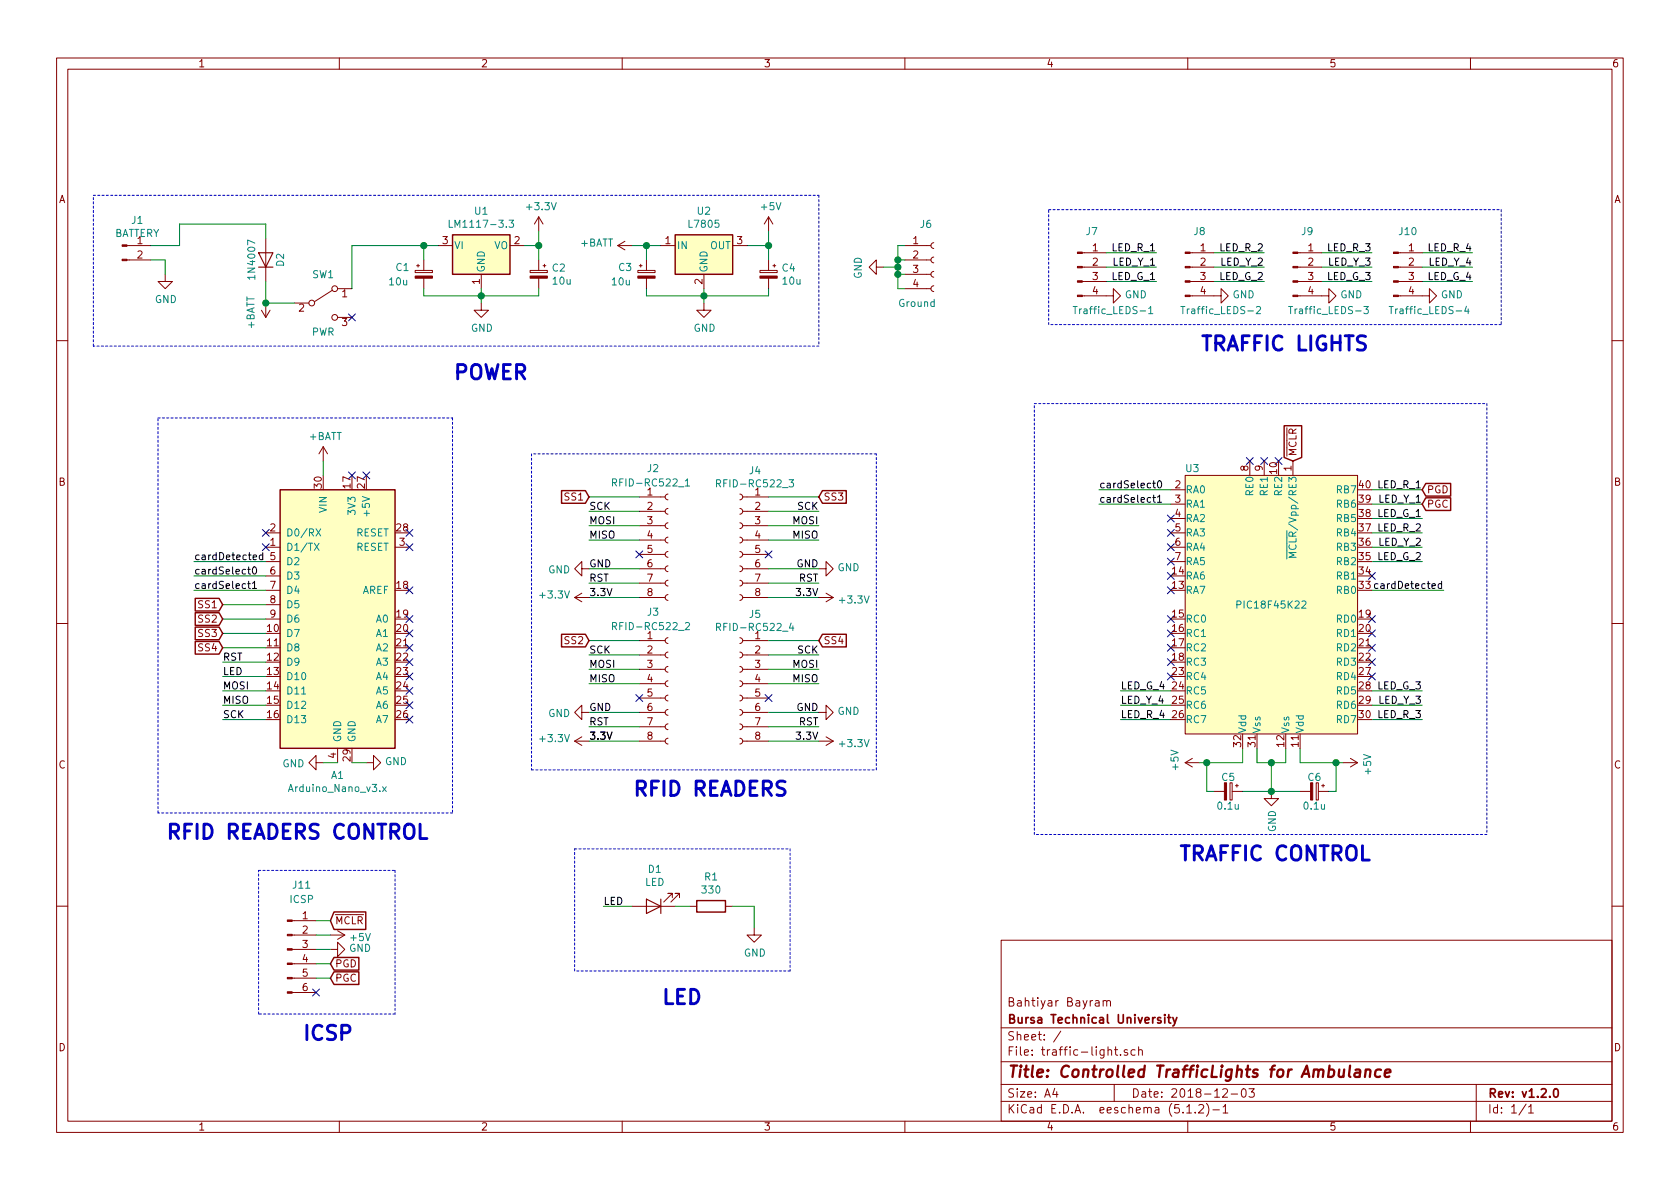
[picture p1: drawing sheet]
EESchema Schematic File Version 4
LIBS:traffic-light-cache
EELAYER 26 0
EELAYER END
$Descr A4 11693 8268
encoding utf-8
Sheet 1 1
Title "Controlled TrafficLights for Ambulance"
Date "2018-12-03"
Rev "v1.2.0"
Comp "Bursa Technical University"
Comment1 "Bahtiyar Bayram"
Comment2 ""
Comment3 ""
Comment4 ""
$EndDescr
$Comp
L Regulator_Linear:LM1117-3.3 U1
U 1 1
P 3350 1700
F 0 "U1" H 3350 1942 50  0000 C CNN
F 1 "LM1117-3.3" H 3350 1851 50  0000 C CNN
F 2 "Package_TO_SOT_THT:TO-220F-3_Vertical" H 3350 1700 50  0001 C CNN
F 3 "http://www.ti.com/lit/ds/symlink/lm1117.pdf" H 3350 1700 50  0001 C CNN
	1    3350 1700
	1    0    0    -1  
$EndComp
$Comp
L power:GND #PWR07
U 1 1
P 3350 2100
F 0 "#PWR07" H 3350 1850 50  0001 C CNN
F 1 "GND" H 3355 1927 50  0000 C CNN
F 2 "" H 3350 2100 50  0001 C CNN
F 3 "" H 3350 2100 50  0001 C CNN
	1    3350 2100
	1    0    0    -1  
$EndComp
$Comp
L power:GND #PWR014
U 1 1
P 4900 2100
F 0 "#PWR014" H 4900 1850 50  0001 C CNN
F 1 "GND" H 4905 1927 50  0000 C CNN
F 2 "" H 4900 2100 50  0001 C CNN
F 3 "" H 4900 2100 50  0001 C CNN
	1    4900 2100
	1    0    0    -1  
$EndComp
Wire Wire Line
	4900 2100 4900 2050
Wire Wire Line
	3350 2000 3350 2050
$Comp
L Connector:Conn_01x02_Male J1
U 1 1
P 850 1700
F 0 "J1" H 956 1878 50  0000 C CNN
F 1 "BATTERY" H 956 1787 50  0000 C CNN
F 2 "Connector_PinHeader_2.54mm:PinHeader_1x02_P2.54mm_Vertical" H 850 1700 50  0001 C CNN
F 3 "~" H 850 1700 50  0001 C CNN
	1    850  1700
	1    0    0    -1  
$EndComp
$Comp
L power:GND #PWR01
U 1 1
P 1150 1900
F 0 "#PWR01" H 1150 1650 50  0001 C CNN
F 1 "GND" H 1155 1727 50  0000 C CNN
F 2 "" H 1150 1900 50  0001 C CNN
F 3 "" H 1150 1900 50  0001 C CNN
	1    1150 1900
	1    0    0    -1  
$EndComp
Wire Wire Line
	1150 1900 1150 1800
Wire Wire Line
	1150 1800 1050 1800
$Comp
L power:+BATT #PWR02
U 1 1
P 1850 2100
F 0 "#PWR02" H 1850 1950 50  0001 C CNN
F 1 "+BATT" V 1950 2050 50  0000 L CNN
F 2 "" H 1850 2100 50  0001 C CNN
F 3 "" H 1850 2100 50  0001 C CNN
	1    1850 2100
	-1   0    0    1   
$EndComp
Wire Wire Line
	1250 1700 1050 1700
$Comp
L power:+3.3V #PWR08
U 1 1
P 3750 1600
F 0 "#PWR08" H 3750 1450 50  0001 C CNN
F 1 "+3.3V" H 3765 1773 50  0000 C CNN
F 2 "" H 3750 1600 50  0001 C CNN
F 3 "" H 3750 1600 50  0001 C CNN
	1    3750 1600
	1    0    0    -1  
$EndComp
Wire Wire Line
	3750 1600 3750 1700
Wire Wire Line
	3750 1700 3650 1700
$Comp
L power:+5V #PWR015
U 1 1
P 5350 1600
F 0 "#PWR015" H 5350 1450 50  0001 C CNN
F 1 "+5V" H 5365 1773 50  0000 C CNN
F 2 "" H 5350 1600 50  0001 C CNN
F 3 "" H 5350 1600 50  0001 C CNN
	1    5350 1600
	1    0    0    -1  
$EndComp
Wire Wire Line
	5350 1600 5350 1700
Wire Wire Line
	5350 1700 5200 1700
$Comp
L power:+BATT #PWR013
U 1 1
P 4400 1700
F 0 "#PWR013" H 4400 1550 50  0001 C CNN
F 1 "+BATT" V 4415 1827 50  0000 L CNN
F 2 "" H 4400 1700 50  0001 C CNN
F 3 "" H 4400 1700 50  0001 C CNN
	1    4400 1700
	0    -1   -1   0   
$EndComp
Wire Wire Line
	4400 1700 4500 1700
$Comp
L Device:CP_Small C1
U 1 1
P 2950 1900
F 0 "C1" H 2750 1950 50  0000 L CNN
F 1 "10u" H 2700 1850 50  0000 L CNN
F 2 "Capacitor_THT:CP_Radial_D5.0mm_P2.50mm" H 2950 1900 50  0001 C CNN
F 3 "~" H 2950 1900 50  0001 C CNN
	1    2950 1900
	1    0    0    -1  
$EndComp
$Comp
L Device:CP_Small C2
U 1 1
P 3750 1900
F 0 "C2" H 3662 1946 50  0000 R CNN
F 1 "10u" H 3662 1855 50  0000 R CNN
F 2 "Capacitor_THT:CP_Radial_D5.0mm_P2.50mm" H 3750 1900 50  0001 C CNN
F 3 "~" H 3750 1900 50  0001 C CNN
	1    3750 1900
	-1   0    0    -1  
$EndComp
Wire Wire Line
	2950 2000 2950 2050
Wire Wire Line
	2950 2050 3350 2050
Connection ~ 3350 2050
Wire Wire Line
	3350 2050 3350 2100
Wire Wire Line
	3350 2050 3750 2050
Wire Wire Line
	3750 2050 3750 2000
Wire Wire Line
	3750 1800 3750 1700
Connection ~ 3750 1700
Wire Wire Line
	2950 1800 2950 1700
Connection ~ 2950 1700
Wire Wire Line
	2950 1700 3050 1700
$Comp
L Device:CP_Small C3
U 1 1
P 4500 1900
F 0 "C3" H 4300 1950 50  0000 L CNN
F 1 "10u" H 4250 1850 50  0000 L CNN
F 2 "Capacitor_THT:CP_Radial_D5.0mm_P2.50mm" H 4500 1900 50  0001 C CNN
F 3 "~" H 4500 1900 50  0001 C CNN
	1    4500 1900
	1    0    0    -1  
$EndComp
$Comp
L Device:CP_Small C4
U 1 1
P 5350 1900
F 0 "C4" H 5262 1946 50  0000 R CNN
F 1 "10u" H 5262 1855 50  0000 R CNN
F 2 "Capacitor_THT:CP_Radial_D5.0mm_P2.50mm" H 5350 1900 50  0001 C CNN
F 3 "~" H 5350 1900 50  0001 C CNN
	1    5350 1900
	-1   0    0    -1  
$EndComp
Wire Wire Line
	5350 2000 5350 2050
Wire Wire Line
	5350 2050 4900 2050
Connection ~ 4900 2050
Wire Wire Line
	4900 2050 4900 2000
Wire Wire Line
	4500 2000 4500 2050
Wire Wire Line
	4500 2050 4900 2050
Wire Wire Line
	4500 1800 4500 1700
Connection ~ 4500 1700
Wire Wire Line
	4500 1700 4600 1700
Wire Wire Line
	5350 1800 5350 1700
Connection ~ 5350 1700
$Comp
L MCU_Module:Arduino_Nano_v3.x A1
U 1 1
P 2350 4300
F 0 "A1" H 2350 3214 50  0000 C CNN
F 1 "Arduino_Nano_v3.x" H 2350 3123 50  0000 C CNN
F 2 "Module:Arduino_Nano" H 2500 3350 50  0001 L CNN
F 3 "http://www.mouser.com/pdfdocs/Gravitech_Arduino_Nano3_0.pdf" H 2350 3300 50  0001 C CNN
	1    2350 4300
	1    0    0    -1  
$EndComp
$Comp
L power:GND #PWR04
U 1 1
P 2250 5300
F 0 "#PWR04" H 2250 5050 50  0001 C CNN
F 1 "GND" V 2255 5172 50  0000 R CNN
F 2 "" H 2250 5300 50  0001 C CNN
F 3 "" H 2250 5300 50  0001 C CNN
	1    2250 5300
	0    1    1    0   
$EndComp
$Comp
L power:GND #PWR05
U 1 1
P 2550 5300
F 0 "#PWR05" H 2550 5050 50  0001 C CNN
F 1 "GND" V 2555 5172 50  0000 R CNN
F 2 "" H 2550 5300 50  0001 C CNN
F 3 "" H 2550 5300 50  0001 C CNN
	1    2550 5300
	0    -1   -1   0   
$EndComp
Wire Wire Line
	2550 5300 2450 5300
Wire Wire Line
	2350 5300 2250 5300
$Comp
L power:+BATT #PWR03
U 1 1
P 2250 3200
F 0 "#PWR03" H 2250 3050 50  0001 C CNN
F 1 "+BATT" H 2265 3373 50  0000 C CNN
F 2 "" H 2250 3200 50  0001 C CNN
F 3 "" H 2250 3200 50  0001 C CNN
	1    2250 3200
	1    0    0    -1  
$EndComp
Wire Wire Line
	2250 3200 2250 3300
$Comp
L Connector:Conn_01x08_Female J2
U 1 1
P 4650 3750
F 0 "J2" H 4500 4250 50  0000 L CNN
F 1 "RFID-RC522_1" H 4250 4150 50  0000 L CNN
F 2 "Connector_PinHeader_2.54mm:PinHeader_1x08_P2.54mm_Vertical" H 4650 3750 50  0001 C CNN
F 3 "~" H 4650 3750 50  0001 C CNN
	1    4650 3750
	1    0    0    -1  
$EndComp
$Comp
L Connector:Conn_01x08_Female J3
U 1 1
P 4650 4750
F 0 "J3" H 4500 5250 50  0000 L CNN
F 1 "RFID-RC522_2" H 4250 5150 50  0000 L CNN
F 2 "Connector_PinHeader_2.54mm:PinHeader_1x08_P2.54mm_Vertical" H 4650 4750 50  0001 C CNN
F 3 "~" H 4650 4750 50  0001 C CNN
	1    4650 4750
	1    0    0    -1  
$EndComp
$Comp
L Connector:Conn_01x08_Female J4
U 1 1
P 5150 3750
F 0 "J4" H 5044 4235 50  0000 C CNN
F 1 "RFID-RC522_3" H 5044 4144 50  0000 C CNN
F 2 "Connector_PinHeader_2.54mm:PinHeader_1x08_P2.54mm_Vertical" H 5150 3750 50  0001 C CNN
F 3 "~" H 5150 3750 50  0001 C CNN
	1    5150 3750
	-1   0    0    -1  
$EndComp
$Comp
L Connector:Conn_01x08_Female J5
U 1 1
P 5150 4750
F 0 "J5" H 5044 5235 50  0000 C CNN
F 1 "RFID-RC522_4" H 5044 5144 50  0000 C CNN
F 2 "Connector_PinHeader_2.54mm:PinHeader_1x08_P2.54mm_Vertical" H 5150 4750 50  0001 C CNN
F 3 "~" H 5150 4750 50  0001 C CNN
	1    5150 4750
	-1   0    0    -1  
$EndComp
Wire Wire Line
	4450 3450 4100 3450
Wire Wire Line
	4450 3550 4100 3550
Wire Wire Line
	4450 3650 4100 3650
Wire Wire Line
	4450 3750 4100 3750
Wire Wire Line
	4450 3950 4100 3950
Wire Wire Line
	4450 4050 4100 4050
Wire Wire Line
	4450 4150 4100 4150
Text Label 4100 3550 0    50   ~ 0
SCK
Text Label 4100 3650 0    50   ~ 0
MOSI
Text Label 4100 3750 0    50   ~ 0
MISO
Text Label 4100 3950 0    50   ~ 0
GND
Text Label 4100 4050 0    50   ~ 0
RST
Text Label 4100 4150 0    50   ~ 0
3.3V
Wire Wire Line
	4450 4450 4100 4450
Wire Wire Line
	4450 4550 4100 4550
Wire Wire Line
	4450 4650 4100 4650
Wire Wire Line
	4450 4750 4100 4750
Wire Wire Line
	4450 5150 4100 5150
Text Label 4100 4550 0    50   ~ 0
SCK
Text Label 4100 4650 0    50   ~ 0
MOSI
Text Label 4100 4750 0    50   ~ 0
MISO
Text Label 4100 5150 0    50   ~ 0
3.3V
Wire Wire Line
	5350 4450 5700 4450
Wire Wire Line
	5350 4550 5700 4550
Wire Wire Line
	5350 4650 5700 4650
Wire Wire Line
	5350 4750 5700 4750
Wire Wire Line
	5350 5150 5700 5150
Text Label 5700 4550 2    50   ~ 0
SCK
Text Label 5700 4650 2    50   ~ 0
MOSI
Text Label 5700 4750 2    50   ~ 0
MISO
Text Label 5700 5150 2    50   ~ 0
3.3V
Wire Wire Line
	5350 3450 5700 3450
Wire Wire Line
	5350 3550 5700 3550
Wire Wire Line
	5350 3650 5700 3650
Wire Wire Line
	5350 3750 5700 3750
Wire Wire Line
	5350 4150 5700 4150
Text Label 5700 3550 2    50   ~ 0
SCK
Text Label 5700 3650 2    50   ~ 0
MOSI
Text Label 5700 3750 2    50   ~ 0
MISO
Text Label 5700 4150 2    50   ~ 0
3.3V
Wire Notes Line
	3700 3150 3700 5350
Wire Notes Line
	3700 5350 6100 5350
Wire Notes Line
	6100 5350 6100 3150
Wire Notes Line
	6100 3150 3700 3150
Text Notes 4400 5550 0    100  ~ 20
RFID READERS
Wire Wire Line
	4450 4950 4100 4950
Wire Wire Line
	4450 5050 4100 5050
Text Label 4100 4950 0    50   ~ 0
GND
Text Label 4100 5050 0    50   ~ 0
RST
Text Label 4100 5150 0    50   ~ 0
3.3V
Wire Wire Line
	5350 3950 5700 3950
Wire Wire Line
	5350 4050 5700 4050
Text Label 5700 3950 2    50   ~ 0
GND
Text Label 5700 4050 2    50   ~ 0
RST
Wire Wire Line
	5350 4950 5700 4950
Wire Wire Line
	5350 5050 5700 5050
Text Label 5700 4950 2    50   ~ 0
GND
Text Label 5700 5050 2    50   ~ 0
RST
Wire Wire Line
	1850 4600 1550 4600
Text Label 1550 4600 0    50   ~ 0
RST
Wire Wire Line
	1850 4800 1550 4800
Text Label 1550 4800 0    50   ~ 0
MOSI
Wire Wire Line
	1850 4900 1550 4900
Wire Wire Line
	1850 5000 1550 5000
Text Label 1550 4900 0    50   ~ 0
MISO
Text Label 1550 5000 0    50   ~ 0
SCK
Wire Wire Line
	1850 4200 1550 4200
Wire Wire Line
	1850 4300 1550 4300
Wire Wire Line
	1850 4400 1550 4400
Wire Wire Line
	1850 4500 1550 4500
Text GLabel 1550 4200 0    50   Input ~ 0
SS1
Text GLabel 1550 4300 0    50   Input ~ 0
SS2
Text GLabel 1550 4400 0    50   Input ~ 0
SS3
Text GLabel 1550 4500 0    50   Input ~ 0
SS4
Text GLabel 4100 3450 0    50   Input ~ 0
SS1
Text GLabel 4100 4450 0    50   Input ~ 0
SS2
Text GLabel 5700 3450 2    50   Input ~ 0
SS3
Text GLabel 5700 4450 2    50   Input ~ 0
SS4
$Comp
L power:+3.3V #PWR010
U 1 1
P 4100 4150
F 0 "#PWR010" H 4100 4000 50  0001 C CNN
F 1 "+3.3V" V 4115 4278 50  0000 L CNN
F 2 "" H 4100 4150 50  0001 C CNN
F 3 "" H 4100 4150 50  0001 C CNN
	1    4100 4150
	0    -1   -1   0   
$EndComp
$Comp
L power:+3.3V #PWR012
U 1 1
P 4100 5150
F 0 "#PWR012" H 4100 5000 50  0001 C CNN
F 1 "+3.3V" V 4115 5278 50  0000 L CNN
F 2 "" H 4100 5150 50  0001 C CNN
F 3 "" H 4100 5150 50  0001 C CNN
	1    4100 5150
	0    -1   -1   0   
$EndComp
$Comp
L power:+3.3V #PWR019
U 1 1
P 5700 5150
F 0 "#PWR019" H 5700 5000 50  0001 C CNN
F 1 "+3.3V" V 5715 5278 50  0000 L CNN
F 2 "" H 5700 5150 50  0001 C CNN
F 3 "" H 5700 5150 50  0001 C CNN
	1    5700 5150
	0    1    1    0   
$EndComp
$Comp
L power:+3.3V #PWR017
U 1 1
P 5700 4150
F 0 "#PWR017" H 5700 4000 50  0001 C CNN
F 1 "+3.3V" V 5715 4278 50  0000 L CNN
F 2 "" H 5700 4150 50  0001 C CNN
F 3 "" H 5700 4150 50  0001 C CNN
	1    5700 4150
	0    1    1    0   
$EndComp
Wire Notes Line
	650  1350 5700 1350
Wire Notes Line
	5700 1350 5700 2400
Wire Notes Line
	5700 2400 650  2400
Wire Notes Line
	650  2400 650  1350
Text Notes 3150 2650 0    100  ~ 20
POWER
$Comp
L power:GND #PWR011
U 1 1
P 4100 4950
F 0 "#PWR011" H 4100 4700 50  0001 C CNN
F 1 "GND" V 4105 4822 50  0000 R CNN
F 2 "" H 4100 4950 50  0001 C CNN
F 3 "" H 4100 4950 50  0001 C CNN
	1    4100 4950
	0    1    1    0   
$EndComp
$Comp
L power:GND #PWR09
U 1 1
P 4100 3950
F 0 "#PWR09" H 4100 3700 50  0001 C CNN
F 1 "GND" V 4105 3822 50  0000 R CNN
F 2 "" H 4100 3950 50  0001 C CNN
F 3 "" H 4100 3950 50  0001 C CNN
	1    4100 3950
	0    1    1    0   
$EndComp
$Comp
L power:GND #PWR016
U 1 1
P 5700 3950
F 0 "#PWR016" H 5700 3700 50  0001 C CNN
F 1 "GND" V 5705 3822 50  0000 R CNN
F 2 "" H 5700 3950 50  0001 C CNN
F 3 "" H 5700 3950 50  0001 C CNN
	1    5700 3950
	0    -1   -1   0   
$EndComp
$Comp
L power:GND #PWR018
U 1 1
P 5700 4950
F 0 "#PWR018" H 5700 4700 50  0001 C CNN
F 1 "GND" V 5705 4822 50  0000 R CNN
F 2 "" H 5700 4950 50  0001 C CNN
F 3 "" H 5700 4950 50  0001 C CNN
	1    5700 4950
	0    -1   -1   0   
$EndComp
Wire Wire Line
	1850 3900 1350 3900
Wire Wire Line
	1850 4000 1350 4000
Wire Wire Line
	1850 4100 1350 4100
Text Label 1350 3900 0    50   ~ 0
cardDetected
Text Label 1350 4000 0    50   ~ 0
cardSelect0
Text Label 1350 4100 0    50   ~ 0
cardSelect1
Wire Wire Line
	1850 4700 1550 4700
Text Label 1550 4700 0    50   ~ 0
LED
Wire Wire Line
	9550 3400 9900 3400
Wire Wire Line
	9550 3500 9900 3500
Wire Wire Line
	9550 3600 9900 3600
Text Label 9900 3400 2    50   ~ 0
LED_R_1
Text Label 9900 3500 2    50   ~ 0
LED_Y_1
Text Label 9900 3600 2    50   ~ 0
LED_G_1
Wire Wire Line
	9550 3700 9900 3700
Wire Wire Line
	9550 3800 9900 3800
Wire Wire Line
	9550 3900 9900 3900
Text Label 9900 3700 2    50   ~ 0
LED_R_2
Text Label 9900 3800 2    50   ~ 0
LED_Y_2
Text Label 9900 3900 2    50   ~ 0
LED_G_2
Wire Wire Line
	9200 1750 9550 1750
Wire Wire Line
	9200 1850 9550 1850
Wire Wire Line
	9200 1950 9550 1950
Text Label 9550 1750 2    50   ~ 0
LED_R_3
Text Label 9550 1850 2    50   ~ 0
LED_Y_3
Text Label 9550 1950 2    50   ~ 0
LED_G_3
Wire Wire Line
	9900 1750 10250 1750
Wire Wire Line
	9900 1850 10250 1850
Wire Wire Line
	9900 1950 10250 1950
Text Label 10250 1750 2    50   ~ 0
LED_R_4
Text Label 10250 1850 2    50   ~ 0
LED_Y_4
Text Label 10250 1950 2    50   ~ 0
LED_G_4
NoConn ~ 5350 3850
NoConn ~ 5350 4850
NoConn ~ 4450 4850
NoConn ~ 2850 4300
NoConn ~ 2850 4400
NoConn ~ 2850 4500
NoConn ~ 2850 4600
NoConn ~ 2850 4700
NoConn ~ 2850 4800
NoConn ~ 2850 4900
NoConn ~ 2850 5000
NoConn ~ 2850 4100
NoConn ~ 2850 3800
NoConn ~ 2850 3700
NoConn ~ 2550 3300
NoConn ~ 2450 3300
NoConn ~ 1850 3700
NoConn ~ 1850 3800
Wire Notes Line
	7300 1450 10450 1450
Wire Notes Line
	10450 1450 10450 2250
Wire Notes Line
	10450 2250 7300 2250
Wire Notes Line
	7300 2250 7300 1450
Text Notes 8350 2450 0    100  ~ 20
TRAFFIC LIGHTS
Wire Notes Line
	1100 2900 3150 2900
Wire Notes Line
	3150 2900 3150 5650
Wire Notes Line
	3150 5650 1100 5650
Wire Notes Line
	1100 5650 1100 2900
Text Notes 1150 5850 0    100  ~ 20
RFID READERS CONTROL
$Comp
L Device:LED D1
U 1 1
P 4550 6300
F 0 "D1" H 4542 6045 50  0000 C CNN
F 1 "LED" H 4542 6136 50  0000 C CNN
F 2 "LED_THT:LED_D3.0mm" H 4550 6300 50  0001 C CNN
F 3 "~" H 4550 6300 50  0001 C CNN
	1    4550 6300
	-1   0    0    1   
$EndComp
Wire Wire Line
	4400 6300 4200 6300
Text Label 4200 6300 0    50   ~ 0
LED
$Comp
L power:GND #PWR022
U 1 1
P 5250 6450
F 0 "#PWR022" H 5250 6200 50  0001 C CNN
F 1 "GND" H 5255 6277 50  0000 C CNN
F 2 "" H 5250 6450 50  0001 C CNN
F 3 "" H 5250 6450 50  0001 C CNN
	1    5250 6450
	1    0    0    -1  
$EndComp
Wire Notes Line
	4000 5900 5500 5900
Wire Notes Line
	5500 5900 5500 6750
Wire Notes Line
	5500 6750 4000 6750
Wire Notes Line
	4000 6750 4000 5900
Text Notes 4600 7000 0    100  ~ 20
LED
$Comp
L Device:R R1
U 1 1
P 4950 6300
F 0 "R1" V 4743 6300 50  0000 C CNN
F 1 "330" V 4834 6300 50  0000 C CNN
F 2 "Resistor_THT:R_Axial_DIN0309_L9.0mm_D3.2mm_P12.70mm_Horizontal" V 4880 6300 50  0001 C CNN
F 3 "~" H 4950 6300 50  0001 C CNN
	1    4950 6300
	0    1    1    0   
$EndComp
Wire Wire Line
	4800 6300 4700 6300
Wire Wire Line
	5250 6450 5250 6300
Wire Wire Line
	5250 6300 5100 6300
$Comp
L Connector:Conn_01x06_Male J11
U 1 1
P 2000 6600
F 0 "J11" H 2100 7050 50  0000 C CNN
F 1 "ICSP" H 2100 6950 50  0000 C CNN
F 2 "Connector_PinHeader_2.54mm:PinHeader_1x06_P2.54mm_Vertical" H 2000 6600 50  0001 C CNN
F 3 "~" H 2000 6600 50  0001 C CNN
	1    2000 6600
	1    0    0    -1  
$EndComp
Text GLabel 2300 6400 2    50   Input ~ 0
~MCLR
Wire Wire Line
	2300 6400 2200 6400
$Comp
L power:+5V #PWR023
U 1 1
P 2300 6500
F 0 "#PWR023" H 2300 6350 50  0001 C CNN
F 1 "+5V" V 2315 6628 50  0000 L CNN
F 2 "" H 2300 6500 50  0001 C CNN
F 3 "" H 2300 6500 50  0001 C CNN
	1    2300 6500
	0    1    1    0   
$EndComp
Wire Wire Line
	2300 6500 2200 6500
$Comp
L power:GND #PWR024
U 1 1
P 2300 6600
F 0 "#PWR024" H 2300 6350 50  0001 C CNN
F 1 "GND" V 2305 6472 50  0000 R CNN
F 2 "" H 2300 6600 50  0001 C CNN
F 3 "" H 2300 6600 50  0001 C CNN
	1    2300 6600
	0    -1   -1   0   
$EndComp
Wire Wire Line
	2300 6600 2200 6600
Text GLabel 2300 6700 2    50   Input ~ 0
PGD
Wire Wire Line
	2300 6700 2200 6700
Text GLabel 2300 6800 2    50   Input ~ 0
PGC
Wire Wire Line
	2300 6800 2200 6800
NoConn ~ 2200 6900
Wire Notes Line
	1800 6050 2750 6050
Wire Notes Line
	2750 6050 2750 7050
Wire Notes Line
	2750 7050 1800 7050
Wire Notes Line
	1800 7050 1800 6050
Text Notes 2100 7250 0    100  ~ 20
ICSP
NoConn ~ 4450 3850
$Comp
L power:+5V #PWR0101
U 1 1
P 8350 5300
F 0 "#PWR0101" H 8350 5150 50  0001 C CNN
F 1 "+5V" H 8365 5473 50  0000 C CNN
F 2 "" H 8350 5300 50  0001 C CNN
F 3 "" H 8350 5300 50  0001 C CNN
	1    8350 5300
	0    -1   -1   0   
$EndComp
$Comp
L power:+5V #PWR0102
U 1 1
P 9350 5300
F 0 "#PWR0102" H 9350 5150 50  0001 C CNN
F 1 "+5V" H 9365 5473 50  0000 C CNN
F 2 "" H 9350 5300 50  0001 C CNN
F 3 "" H 9350 5300 50  0001 C CNN
	1    9350 5300
	0    1    1    0   
$EndComp
Wire Wire Line
	9050 5300 9050 5200
Wire Wire Line
	8650 5300 8650 5200
$Comp
L power:GND #PWR0103
U 1 1
P 8850 5500
F 0 "#PWR0103" H 8850 5250 50  0001 C CNN
F 1 "GND" V 8855 5372 50  0000 R CNN
F 2 "" H 8850 5500 50  0001 C CNN
F 3 "" H 8850 5500 50  0001 C CNN
	1    8850 5500
	1    0    0    -1  
$EndComp
Wire Wire Line
	8750 5200 8750 5300
Wire Wire Line
	8950 5300 8950 5200
Wire Wire Line
	7700 1750 8050 1750
Wire Wire Line
	7700 1850 8050 1850
Wire Wire Line
	7700 1950 8050 1950
Text Label 8050 1750 2    50   ~ 0
LED_R_1
Text Label 8050 1850 2    50   ~ 0
LED_Y_1
Text Label 8050 1950 2    50   ~ 0
LED_G_1
Wire Wire Line
	8450 1750 8800 1750
Wire Wire Line
	8450 1850 8800 1850
Wire Wire Line
	8450 1950 8800 1950
Text Label 8800 1750 2    50   ~ 0
LED_R_2
Text Label 8800 1850 2    50   ~ 0
LED_Y_2
Text Label 8800 1950 2    50   ~ 0
LED_G_2
Wire Wire Line
	9550 5000 9900 5000
Wire Wire Line
	9550 4900 9900 4900
Wire Wire Line
	9550 4800 9900 4800
Text Label 9900 5000 2    50   ~ 0
LED_R_3
Text Label 9900 4900 2    50   ~ 0
LED_Y_3
Text Label 9900 4800 2    50   ~ 0
LED_G_3
Wire Wire Line
	8150 5000 7800 5000
Wire Wire Line
	8150 4900 7800 4900
Wire Wire Line
	8150 4800 7800 4800
Text Label 7800 5000 0    50   ~ 0
LED_R_4
Text Label 7800 4900 0    50   ~ 0
LED_Y_4
Text Label 7800 4800 0    50   ~ 0
LED_G_4
Wire Wire Line
	9550 4100 10050 4100
Wire Wire Line
	8150 3400 7650 3400
Wire Wire Line
	8150 3500 7650 3500
Text Label 10050 4100 2    50   ~ 0
cardDetected
Text Label 7650 3400 0    50   ~ 0
cardSelect0
Text Label 7650 3500 0    50   ~ 0
cardSelect1
Text GLabel 9000 3200 1    50   Input ~ 0
~MCLR
Text GLabel 9900 3400 2    50   Input ~ 0
PGD
Text GLabel 9900 3500 2    50   Input ~ 0
PGC
NoConn ~ 8900 3200
NoConn ~ 8800 3200
NoConn ~ 8700 3200
NoConn ~ 8150 3600
NoConn ~ 8150 3700
NoConn ~ 8150 3800
NoConn ~ 8150 3900
NoConn ~ 8150 4000
NoConn ~ 8150 4100
NoConn ~ 9550 4000
NoConn ~ 9550 4300
NoConn ~ 9550 4400
NoConn ~ 9550 4500
NoConn ~ 9550 4600
NoConn ~ 9550 4700
NoConn ~ 8150 4700
NoConn ~ 8150 4600
NoConn ~ 8150 4500
NoConn ~ 8150 4400
NoConn ~ 8150 4300
Wire Notes Line
	7200 2800 10350 2800
Wire Notes Line
	10350 2800 10350 5800
Wire Notes Line
	10350 5800 7200 5800
Wire Notes Line
	7200 5800 7200 2800
Text Notes 8200 6000 0    100  ~ 20
TRAFFIC CONTROL
Wire Wire Line
	8850 5500 8850 5300
Wire Wire Line
	8850 5300 8750 5300
Wire Wire Line
	8950 5300 8850 5300
Connection ~ 8850 5300
Wire Wire Line
	9350 5300 9300 5300
Wire Wire Line
	8650 5300 8400 5300
Wire Wire Line
	8400 5500 8400 5300
Connection ~ 8400 5300
Wire Wire Line
	8400 5300 8350 5300
Connection ~ 8850 5500
Wire Wire Line
	9300 5500 9300 5300
Connection ~ 9300 5300
Wire Wire Line
	9300 5300 9050 5300
$Comp
L Device:CP_Small C6
U 1 1
P 9150 5500
F 0 "C6" V 9050 5500 50  0000 C CNN
F 1 "0.1u" V 9250 5500 50  0000 C CNN
F 2 "Capacitor_THT:CP_Radial_D5.0mm_P2.50mm" H 9150 5500 50  0001 C CNN
F 3 "~" H 9150 5500 50  0001 C CNN
	1    9150 5500
	0    1    1    0   
$EndComp
$Comp
L Device:CP_Small C5
U 1 1
P 8550 5500
F 0 "C5" V 8450 5500 50  0000 C CNN
F 1 "0.1u" V 8650 5500 50  0000 C CNN
F 2 "Capacitor_THT:CP_Radial_D5.0mm_P2.50mm" H 8550 5500 50  0001 C CNN
F 3 "~" H 8550 5500 50  0001 C CNN
	1    8550 5500
	0    1    1    0   
$EndComp
Wire Wire Line
	8450 5500 8400 5500
Wire Wire Line
	8650 5500 8850 5500
Wire Wire Line
	8850 5500 9050 5500
Wire Wire Line
	9250 5500 9300 5500
$Comp
L Regulator_Linear:L7805 U2
U 1 1
P 4900 1700
F 0 "U2" H 4900 1942 50  0000 C CNN
F 1 "L7805" H 4900 1851 50  0000 C CNN
F 2 "Package_TO_SOT_THT:TO-220-3_Vertical" H 4925 1550 50  0001 L CIN
F 3 "http://www.st.com/content/ccc/resource/technical/document/datasheet/41/4f/b3/b0/12/d4/47/88/CD00000444.pdf/files/CD00000444.pdf/jcr:content/translations/en.CD00000444.pdf" H 4900 1650 50  0001 C CNN
	1    4900 1700
	1    0    0    -1  
$EndComp
$Comp
L Connector:Conn_01x04_Female J6
U 1 1
P 6500 1800
F 0 "J6" H 6400 2050 50  0000 L CNN
F 1 "Ground" H 6250 1500 50  0000 L CNN
F 2 "Connector_PinHeader_2.54mm:PinHeader_1x04_P2.54mm_Vertical" H 6500 1800 50  0001 C CNN
F 3 "~" H 6500 1800 50  0001 C CNN
	1    6500 1800
	1    0    0    -1  
$EndComp
Wire Wire Line
	6300 1700 6250 1700
Wire Wire Line
	6250 1700 6250 1800
Wire Wire Line
	6250 2000 6300 2000
Wire Wire Line
	6300 1900 6250 1900
Connection ~ 6250 1900
Wire Wire Line
	6250 1900 6250 2000
Wire Wire Line
	6300 1800 6250 1800
Connection ~ 6250 1800
Wire Wire Line
	6250 1800 6250 1850
$Comp
L power:GND #PWR0104
U 1 1
P 6150 1850
F 0 "#PWR0104" H 6150 1600 50  0001 C CNN
F 1 "GND" H 6155 1677 50  0000 C CNN
F 2 "" H 6150 1850 50  0001 C CNN
F 3 "" H 6150 1850 50  0001 C CNN
	1    6150 1850
	0    1    1    0   
$EndComp
Wire Wire Line
	6150 1850 6250 1850
Connection ~ 6250 1850
Wire Wire Line
	6250 1850 6250 1900
$Comp
L Diode:1N4007 D2
U 1 1
P 1850 1800
F 0 "D2" H 1850 1700 50  0000 C CNN
F 1 "1N4007" H 1850 1900 50  0000 C CNN
F 2 "Diode_THT:D_DO-41_SOD81_P10.16mm_Horizontal" H 1850 1625 50  0001 C CNN
F 3 "http://www.vishay.com/docs/88503/1n4001.pdf" H 1850 1800 50  0001 C CNN
	1    1850 1800
	0    -1   -1   0   
$EndComp
$Comp
L Switch:SW_SPDT SW1
U 1 1
P 2250 2100
F 0 "SW1" H 2250 2300 50  0000 C CNN
F 1 "PWR" H 2250 1900 50  0000 C CNN
F 2 "Connector_PinSocket_2.54mm:PinSocket_1x03_P2.54mm_Vertical" H 2250 2100 50  0001 C CNN
F 3 "" H 2250 2100 50  0001 C CNN
	1    2250 2100
	1    0    0    -1  
$EndComp
Wire Wire Line
	2450 1700 2450 2000
Wire Wire Line
	2450 1700 2950 1700
Wire Wire Line
	1850 1950 1850 2100
Wire Wire Line
	1850 2100 2050 2100
Wire Wire Line
	1850 1650 1850 1550
NoConn ~ 2450 2200
$Comp
L Connector:Conn_01x04_Male J7
U 1 1
P 7500 1850
F 0 "J7" H 7600 2100 50  0000 C CNN
F 1 "Traffic_LEDS-1" H 7750 1550 50  0000 C CNN
F 2 "Connector_PinHeader_2.54mm:PinHeader_1x04_P2.54mm_Vertical" H 7500 1850 50  0001 C CNN
F 3 "~" H 7500 1850 50  0001 C CNN
	1    7500 1850
	1    0    0    -1  
$EndComp
$Comp
L power:GND #PWR0105
U 1 1
P 7700 2050
F 0 "#PWR0105" H 7700 1800 50  0001 C CNN
F 1 "GND" V 7705 1922 50  0000 R CNN
F 2 "" H 7700 2050 50  0001 C CNN
F 3 "" H 7700 2050 50  0001 C CNN
	1    7700 2050
	0    -1   -1   0   
$EndComp
$Comp
L Connector:Conn_01x04_Male J8
U 1 1
P 8250 1850
F 0 "J8" H 8350 2100 50  0000 C CNN
F 1 "Traffic_LEDS-2" H 8500 1550 50  0000 C CNN
F 2 "Connector_PinHeader_2.54mm:PinHeader_1x04_P2.54mm_Vertical" H 8250 1850 50  0001 C CNN
F 3 "~" H 8250 1850 50  0001 C CNN
	1    8250 1850
	1    0    0    -1  
$EndComp
$Comp
L Connector:Conn_01x04_Male J9
U 1 1
P 9000 1850
F 0 "J9" H 9100 2100 50  0000 C CNN
F 1 "Traffic_LEDS-3" H 9250 1550 50  0000 C CNN
F 2 "Connector_PinHeader_2.54mm:PinHeader_1x04_P2.54mm_Vertical" H 9000 1850 50  0001 C CNN
F 3 "~" H 9000 1850 50  0001 C CNN
	1    9000 1850
	1    0    0    -1  
$EndComp
$Comp
L Connector:Conn_01x04_Male J10
U 1 1
P 9700 1850
F 0 "J10" H 9800 2100 50  0000 C CNN
F 1 "Traffic_LEDS-4" H 9950 1550 50  0000 C CNN
F 2 "Connector_PinHeader_2.54mm:PinHeader_1x04_P2.54mm_Vertical" H 9700 1850 50  0001 C CNN
F 3 "~" H 9700 1850 50  0001 C CNN
	1    9700 1850
	1    0    0    -1  
$EndComp
$Comp
L power:GND #PWR0106
U 1 1
P 8450 2050
F 0 "#PWR0106" H 8450 1800 50  0001 C CNN
F 1 "GND" V 8455 1922 50  0000 R CNN
F 2 "" H 8450 2050 50  0001 C CNN
F 3 "" H 8450 2050 50  0001 C CNN
	1    8450 2050
	0    -1   -1   0   
$EndComp
$Comp
L power:GND #PWR0107
U 1 1
P 9200 2050
F 0 "#PWR0107" H 9200 1800 50  0001 C CNN
F 1 "GND" V 9205 1922 50  0000 R CNN
F 2 "" H 9200 2050 50  0001 C CNN
F 3 "" H 9200 2050 50  0001 C CNN
	1    9200 2050
	0    -1   -1   0   
$EndComp
$Comp
L power:GND #PWR0108
U 1 1
P 9900 2050
F 0 "#PWR0108" H 9900 1800 50  0001 C CNN
F 1 "GND" V 9905 1922 50  0000 R CNN
F 2 "" H 9900 2050 50  0001 C CNN
F 3 "" H 9900 2050 50  0001 C CNN
	1    9900 2050
	0    -1   -1   0   
$EndComp
$Comp
L Traffic_Light:PIC18F45K22 U3
U 1 1
P 8850 4200
F 0 "U3" H 8300 5150 50  0000 C CNN
F 1 "PIC18F45K22" H 8850 4200 50  0000 C CNN
F 2 "Package_DIP:DIP-40_W15.24mm_LongPads" V 8850 5100 50  0001 C CNN
F 3 "https://www.microchip.com/stellent/groups/picmicro_sg/documents/devicedoc/cn547043.pdf" V 8850 5100 50  0001 C CNN
	1    8850 4200
	1    0    0    -1  
$EndComp
Connection ~ 1850 2100
Wire Wire Line
	1250 1550 1250 1700
Wire Wire Line
	1250 1550 1850 1550
$EndSCHEMATC
